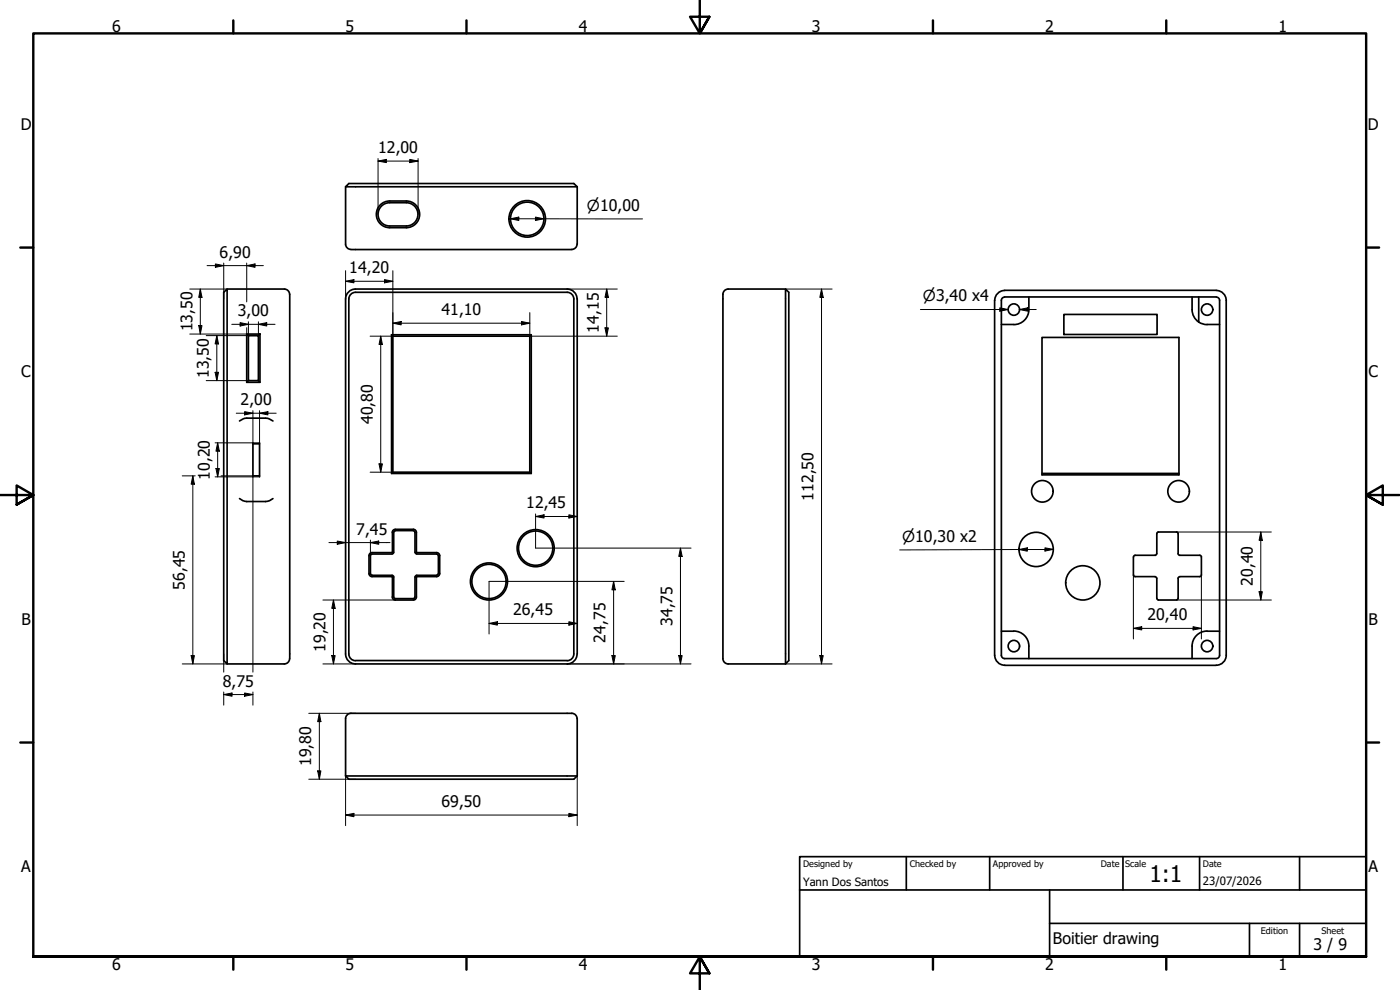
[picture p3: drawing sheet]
<svg xmlns="http://www.w3.org/2000/svg" width="420mm" height="297mm" viewBox="0 0 420 297" stroke-linecap="round" stroke-linejoin="round" font-family="sans-serif">
<!-- layer: Visible (ISO) -->
<g fill="none" stroke="#000" stroke-width=".51">
<path d="M103.7 56l1-.9h67.5l1 .9zM103.7 56v17.2a1.59 1.59 0 0 0 1.6 1.6M173.2 56v17.3M105.3 74.9h66.3M121.9 60.8a3.5 3.5 0 0 1 3.5 3.5 3.5 3.5 0 0 1-3.5 3.5M121.9 60.3a4 4 0 0 1 4 4 4 4 0 0 1-4 4M122 60.3h-5.1a4 4 0 0 0-4 4 4 4 0 0 0 4 4h5.1M122 60.8h-5.1a3.5 3.5 0 0 0-3.4 3.5 3.5 3.5 0 0 0 3.4 3.5h5.1M173.2 73.2a1.59 1.59 0 0 1-1.6 1.6M67.1 87.7l1.1-1v112.5l-1.1-1zM68.2 86.7h17.1a1.59 1.59 0 0 1 1.6 1.6M87 88.3v109.3"/>
<path d="M103.7 89.7v106.5a2.98 2.98 0 0 0 3 3h63.5M104.7 89.7v106.5a2.01 2.01 0 0 0 2 2h63.5M170.2 87.7a2.01 2.01 0 0 1 2 2M170.2 86.7a2.98 2.98 0 0 1 3 3M170.2 87.7h-63.5a2.01 2.01 0 0 0-2 2M170.2 86.7h-63.5a2.98 2.98 0 0 0-3 3M172.2 89.7v106.5a2.01 2.01 0 0 1-2 2M173.2 89.7v106.5M235.8 86.7l.9 1v110.5l-.9 1zM235.8 86.7h-17.3a1.59 1.59 0 0 0-1.5 1.6v107.9a2.5 2.5 0 0 0 .6 2.7l.9 .3h17.3M298.5 90.1v106.5M301.5 89.1h63.5a.99 .99 0 0 1 1 1v106.5"/>
<path d="M301.5 87.1h63.5M301.5 87.2a2.98 2.98 0 0 0-3 2.9M301.5 89.1a.99 .99 0 0 0-1 1v106.5M308.8 89.1a9.2 9.2 0 0 1-.6 6.1 4.5 4.5 0 0 1-3.9 2.2h-3.8M319.3 94.3h28v6.1h-28zM357.8 89.1v3.8a4.5 4.5 0 0 0 4.5 4.5h3.7M359.7 89.1v7.5M365 87.2a2.98 2.98 0 0 1 3 2.9v106.5M74 100.2h4v14.5h-4zM74 100.2l.5 .5M74.5 100.7h3.1v13.5h-3.1zM74.5 114.2l-.5 .5"/>
<path d="M77.6 114.2l.4 .5M78 100.2l-.4 .5M117.5 100.4h41.9v41.7h-41.9zM117.5 100.4l.4 .5h41.1M117.9 100.9v40.8l-.4 .4M159.4 100.4l-.4 .5v40.8l.4 .4M312.7 101.2h41.1v41.3h-41.1zM71.9 126.3l1-.6 1.1-.2h6.3l1.6 .8M75.9 133.2h2M75.9 132.9v10.2M77.9 132.9v10.2M71.9 149.6l1 .6 1.1 .3h5.7l1.2-.3 1-.6"/>
<path d="M75.9 142.8h2M117.8 159.7v6M117.9 141.7h41.1M118.6 158.8a.91 .91 0 0 0-.9 .9M118.6 159.2l-.4 .5v6M118.7 158.8h5.4M118.7 159.2h5.4M124.1 158.8a.91 .91 0 0 1 .9 .9v6M124.1 159.2l.4 .5v6M312.7 142.1h41.1M347.6 159.6h5.5l.4 .3 .1 6.2 .2 .4 6.5 .2 .3 .4v5.4M347.7 159.6l-.5 .5v6l-.3 .4-6.2 .1"/>
<path d="M111.7 172.6h6l.5 .5M117.6 166.2h-5.9l-.5 .3v5.6l.5 .5M117.7 179.1a.91 .91 0 0 0 .9 .9M117.8 165.7l-6.1 .1a.91 .91 0 0 0-1 .9v5.4a.91 .91 0 0 0 1 .9l6.1 .1M117.8 173.1v6M118.2 165.7l-.5 .5M118.2 173.1v6l.4 .5M118.7 179.6h5.4M124.5 173.1v6l-.4 .5M124.6 165.7l.5 .5M125 165.7l6 .1a.91 .91 0 0 1 1 .9v5.4a.91 .91 0 0 1-1 .9l-6 .1M125 173.1v6a.91 .91 0 0 1-.9 .9"/>
<path d="M125.1 166.2h5.9l.5 .5M131.1 172.6h-6l-.5 .5M131.5 172.1l-.5 .5M131.6 166.7v5.4M340.2 172.5l.5 .5M340.7 173h5.9l.5 .3 .1 6.2M340.7 166.6l-.5 .5-.1 5.4M347.2 179.5l.5 .5M353.6 179.5l-.5 .5h-5.5M360.6 172.5l-.6 .5h-5.9l-.5 .3v6.2M86.9 197.6a1.59 1.59 0 0 1-1.6 1.6h-17.1M118.7 180h5.4"/>
<path d="M173.2 196.2a2.98 2.98 0 0 1-3 3M298.5 196.6a2.98 2.98 0 0 0 3 3M300.5 189.4a8.9 8.9 0 0 1 6 .6 4.5 4.5 0 0 1 2.3 3.9v3.7M300.5 196.6a.99 .99 0 0 0 1 1M301.5 199.6h63.5M366 196.6a.99 .99 0 0 1-1 1h-63.5M366 189.4a8.9 8.9 0 0 0-6 .6 4.5 4.5 0 0 0-2.2 3.9v3.7M368 196.6a2.98 2.98 0 0 1-3 3M103.7 215.6a1.59 1.59 0 0 1 1.6-1.6h64.9a2.47 2.47 0 0 1 2.7 .7l.3 .9M103.7 215.6v17.2M173.2 215.6v17.2M103.7 232.8l1 1h67.5l1-1"/>
<path d="M103.7 232.8h69.5"/>
<circle cx="158.2" cy="65.7" r="5.5"/>
<circle cx="158.2" cy="65.7" r="5"/>
<circle cx="304.3" cy="92.9" r="1.71"/>
<circle cx="362.3" cy="92.9" r="1.71"/>
<circle cx="312.8" cy="147.4" r="3.2"/>
<circle cx="353.7" cy="147.4" r="3.2"/>
<circle cx="146.7" cy="174.5" r="5.1"/>
<circle cx="146.7" cy="174.5" r="5.6"/>
<circle cx="160.8" cy="164.5" r="5.1"/>
<circle cx="160.8" cy="164.5" r="5.6"/>
<circle cx="311" cy="164.9" r="5.1"/>
<circle cx="325" cy="174.9" r="5.1"/>
<circle cx="304.3" cy="193.9" r="1.71"/>
<circle cx="362.3" cy="193.9" r="1.71"/>
</g>
<!-- layer: Border (ISO) -->
<g fill="none" stroke="#000" stroke-width=".72">
<path d="M70 6.1v3.9M140 6.1v3.9M210 0v10l-2.9-5h5.8l-2.9 5 2.9-5M280 6.1v3.9M350 6.1v3.9M6.1 74.3h3.9M410 74.3h3.9M0 148.5h10l-5-2.8v5.7l5-2.9-5 2.9M420 148.5h-10l5-2.8v5.7l-5-2.9 5 2.9M6.1 222.8h3.9M410 222.8h3.9M10 287v-277h400v277h-400h400"/>
<path d="M70 287v3.9M140 287v3.9M212.9 292l-2.9-5 2.9 5h-5.8l2.9-5v10M280 287v3.9M350 287v3.9"/>
</g>
<!-- layer: Title (ISO) -->
<path d="M240 257h170v30h-170zM272 257v10M297 257v10M337 257v10M360 257v10M390 257v10M240 267h170M315 277.1h95M315 267v20M375 277.1v9.9M390 277.1v9.9" fill="none" stroke="#000" stroke-width=".51"/>
<!-- layer: Dimension (ISO) -->
<g fill="none" stroke="#000" stroke-width=".3">
<path d="M113.5 48.3l2.5-.5v1zM113.5 48.3h12M113.5 47.6v16.7M123 47.8l2.5 .5-2.5 .5zM125.5 47.6v16.7M62.1 79.7h16.9M64.6 79.2l2.5 .5-2.5 .5zM67.1 78.9v10.8M74 79.7l2.5-.5v1zM74 78.9v11.7M153.2 65.6l2.5-.5v1.1zM153.2 65.6l39.6 .1"/>
<path d="M160.7 65.1l2.5 .5-2.5 .6zM56.9 86.7h11.3M59.6 97.7h1l-.5 2.5zM60.1 86.7l.5 2.5h-1zM60.1 86.7v13.5M69.6 97.3h12.9M72.1 96.8l2.4 .5-2.4 .5zM74 98.3v1.9h-17.1M74.5 96.5v4.2M77.6 97.3l2.5-.5v1zM77.6 96.5v4.2h-15.7M103.7 84.4l2.5-.5v1z"/>
<path d="M103.7 81.2v8.5M103.7 84.4h14.2M115.4 83.9l2.5 .5-2.5 .5zM117.9 97l2.5-.5v1zM117.9 81.2v19.7h-6.8M117.9 97h41.1M156.5 96.5l2.5 .5-2.5 .5zM159 93.8v7.1h26.3M170.2 86.7h15.1M181.6 98.4h1l-.5 2.5zM182.1 86.7l.5 2.5h-1zM182.1 86.7v14.2"/>
<path d="M235.8 86.7h13.9M246.5 86.7l.6 2.5h-1.1zM246.5 86.7v112.5M276.2 92.9h26.4h-2.5M300.1 92.4l2.5 .5-2.5 .5zM305.9 92.9l2.5-.5v1zM305.9 92.9h5.1M61.9 114.2h15.7M64.6 111.7h1l-.5 2.5zM65.1 100.7l.5 2.5h-1zM65.1 100.7v13.5M114.3 100.9l.5 2.5h-1.1z"/>
<path d="M114.3 100.9v40.8M64.6 132.9h13.3M65.3 132.9l.5 2.5h-1zM65.3 132.9v10.2M70.9 124h12M73.4 123.5l2.5 .5-2.5 .5zM75.9 123.2v10M77.9 124l2.5-.5v1zM77.9 123.2v10M113.7 139.2h1.1l-.5 2.5zM54.7 142.8h3.9M57.9 142.8l.4 2.5h-.9z"/>
<path d="M57.9 142.8v56.4M64.6 143.1h13.3M64.8 140.6h1l-.5 2.5zM66.3 142.8h9.6M75.9 143.1v58.6M111.1 141.7h6.8M160.7 155l2.6-.5v.9zM160.7 155h12.5M160.7 154.2v10.3h46.7M170.7 154.5l2.5 .5-2.5 .4zM353.1 159.6h28.5M378.4 159.6l.4 2.5h-.9z"/>
<path d="M378.4 159.6v20.4M98.7 162.8h18.4M101.2 162.3l2.5 .5-2.5 .5zM111.2 162.8l2.5-.5v1zM111.2 162v4.7M184.1 174.4l.6 2.6h-1.1zM184.1 174.4v24.8M187.3 174.4h-40.5v15.8M204.2 164.5l.5 2.4h-1zM204.2 164.5v34.7M305.8 164.9l2.5-.5v1zM313.6 164.4l2.5 .4-2.5 .5z"/>
<path d="M316.1 164.8l-46.1 .2M340.1 172.5v19.2M360.6 172.5v19.2M377.9 177.5h.9l-.4 2.5zM54.7 199.2h13.5M57.4 196.7h.9l-.4 2.5zM67.1 196.2v5.5M96.9 199.2h9.8M96.9 180h21.8M99.6 196.7h1l-.5 2.5zM100.1 180l.5 2.5h-1zM100.1 180v19.2"/>
<path d="M146.8 187.1l2.5-.6v1.1zM146.8 187.1h26.4M170.2 199.2h37.2M170.7 186.5l2.5 .6-2.5 .5zM183.6 196.7h1.1l-.6 2.5zM203.7 196.7h1l-.5 2.5zM235.8 199.2h13.9M246 196.7h1.1l-.6 2.5zM340.1 188.5l2.5-.5v1zM340.1 188.5h20.5M353.1 180h28.5M358.1 188l2.5 .5-2.5 .5z"/>
<path d="M67.1 208.4l2.5-.5v1zM67.1 207.6v4M67.1 208.4h8.8M73.4 207.9l2.5 .5-2.5 .5zM75.9 207.6v4M92.7 214h14M95.8 214l.5 2.5h-1zM95.8 214v19.8M92.7 233.8h14M95.3 231.3h1l-.5 2.5zM103.7 232.8v14.9M173.2 232.8v14.9"/>
<path d="M103.7 244.5l2.5-.5v1.1zM103.7 244.5h69.5M170.7 244l2.5 .5-2.5 .6z"/>
</g>
<g fill="#000">
<path d="M113.5 48.3l2.5-.5v1zM123 47.8l2.5 .5-2.5 .5zM74 79.7l2.5-.5v1zM153.2 65.6l2.5-.5v1.1zM160.7 65.1l2.5 .5-2.5 .6zM59.6 97.7h1l-.5 2.5zM60.1 86.7l.5 2.5h-1zM64.6 79.2l2.5 .5-2.5 .5zM72.1 96.8l2.4 .5-2.4 .5zM77.6 97.3l2.5-.5v1zM103.7 84.4l2.5-.5v1zM115.4 83.9l2.5 .5-2.5 .5z"/>
<path d="M117.9 97l2.5-.5v1zM156.5 96.5l2.5 .5-2.5 .5zM181.6 98.4h1l-.5 2.5zM182.1 86.7l.5 2.5h-1zM246.5 86.7l.6 2.5h-1.1zM300.1 92.4l2.5 .5-2.5 .5zM305.9 92.9l2.5-.5v1zM64.6 111.7h1l-.5 2.5zM65.1 100.7l.5 2.5h-1zM114.3 100.9l.5 2.5h-1.1zM65.3 132.9l.5 2.5h-1zM73.4 123.5l2.5 .5-2.5 .5z"/>
<path d="M77.9 124l2.5-.5v1zM113.7 139.2h1.1l-.5 2.5zM57.9 142.8l.4 2.5h-.9zM64.8 140.6h1l-.5 2.5zM160.7 155l2.6-.5v.9zM170.7 154.5l2.5 .5-2.5 .4zM101.2 162.3l2.5 .5-2.5 .5zM111.2 162.8l2.5-.5v1zM184.1 174.4l.6 2.6h-1.1zM204.2 164.5l.5 2.4h-1zM305.8 164.9l2.5-.5v1zM313.6 164.4l2.5 .4-2.5 .5z"/>
<path d="M377.9 177.5h.9l-.4 2.5zM378.4 159.6l.4 2.5h-.9zM57.4 196.7h.9l-.4 2.5zM99.6 196.7h1l-.5 2.5zM100.1 180l.5 2.5h-1zM146.8 187.1l2.5-.6v1.1zM170.7 186.5l2.5 .6-2.5 .5zM183.6 196.7h1.1l-.6 2.5zM203.7 196.7h1l-.5 2.5zM246 196.7h1.1l-.6 2.5zM340.1 188.5l2.5-.5v1zM358.1 188l2.5 .5-2.5 .5z"/>
<path d="M67.1 208.4l2.5-.5v1zM73.4 207.9l2.5 .5-2.5 .5zM95.8 214l.5 2.5h-1zM95.3 231.3h1l-.5 2.5zM103.7 244.5l2.5-.5v1.1zM170.7 244l2.5 .5-2.5 .6z"/>
</g>
<text font-size="6.9" x="344.9" y="264.6">1:1</text>
<g font-size="4.8">
<text x="33.7" y="9.6">6</text>
<text x="103.7" y="9.6">5</text>
<text x="173.7" y="9.6">4</text>
<text x="243.7" y="9.6">3</text>
<text x="313.7" y="9.6">2</text>
<text x="383.7" y="9.6">1</text>
<text x="6.2" y="38.9">D</text>
<text x="410.5" y="38.9">D</text>
<text x="113.5" y="45.9">12,00</text>
<text x="65.9" y="77.3">6,90</text>
<text x="104.8" y="82">14,20</text>
<text x="71.4" y="94.9">3,00</text>
<text x="132.5" y="94.6">41,10</text>
<text x="57.7" y="99.4" transform="rotate(-90 57.7 99.4)">13,50</text>
<text x="179.7" y="99.8" transform="rotate(-90 179.7 99.8)">14,15</text>
<text x="6.4" y="113.1">C</text>
<text x="62.7" y="113.4" transform="rotate(-90 62.7 113.4)">13,50</text>
<text x="410.7" y="113.1">C</text>
<text x="72.2" y="121.6">2,00</text>
<text x="111.8" y="127.2" transform="rotate(-90 111.8 127.2)">40,80</text>
<text x="62.9" y="144" transform="rotate(-90 62.9 144)">10,20</text>
<text x="157.9" y="152.6">12,45</text>
<text x="244.2" y="150.3" transform="rotate(-90 244.2 150.3)">112,50</text>
<text x="106.9" y="160.4">7,45</text>
<text x="55.5" y="177" transform="rotate(-90 55.5 177)">56,45</text>
<text x="376" y="175.8" transform="rotate(-90 376 175.8)">20,40</text>
<text x="154" y="184.6">26,45</text>
<text x="6.4" y="187.4">B</text>
<text x="201.8" y="187.8" transform="rotate(-90 201.8 187.8)">34,75</text>
<text x="344.4" y="186.1">20,40</text>
<text x="410.7" y="187.4">B</text>
<text x="97.7" y="195.6" transform="rotate(-90 97.7 195.6)">19,20</text>
<text x="181.7" y="192.8" transform="rotate(-90 181.7 192.8)">24,75</text>
<text x="66.8" y="206">8,75</text>
<text x="93.4" y="229.9" transform="rotate(-90 93.4 229.9)">19,80</text>
<text x="132.5" y="242.2">69,50</text>
<text x="6.4" y="261.6">A</text>
<text x="410.7" y="261.6">A</text>
<text x="316" y="283.4">Boitier drawing</text>
<text x="394.2" y="285">3 / 9</text>
<text x="33.7" y="290.9">6</text>
<text x="103.7" y="290.9">5</text>
<text x="173.7" y="290.9">4</text>
<text x="243.7" y="290.9">3</text>
<text x="313.7" y="290.9">2</text>
<text x="383.7" y="290.9">1</text>
</g>
<g font-size="4.6">
<text x="176.1" y="63.3">⌀10,00</text>
<text x="277" y="90.5">⌀3,40 x4</text>
<text x="270.8" y="162.6">⌀10,30 x2</text>
</g>
<g font-size="3.4">
<text x="241" y="266">Yann Dos Santos</text>
<text x="361" y="265.5">23/07/2026</text>
</g>
<g font-size="2.7">
<text x="241" y="260.1">Designed by</text>
<text x="273" y="260.1">Checked by</text>
<text x="298" y="260.1">Approved by</text>
<text x="330.3" y="260">Date</text>
<text x="337.7" y="260.1">Scale</text>
<text x="361" y="260">Date</text>
<text x="378.4" y="280.1">Edition</text>
<text x="396.6" y="280.1">Sheet</text>
</g>
</svg>
